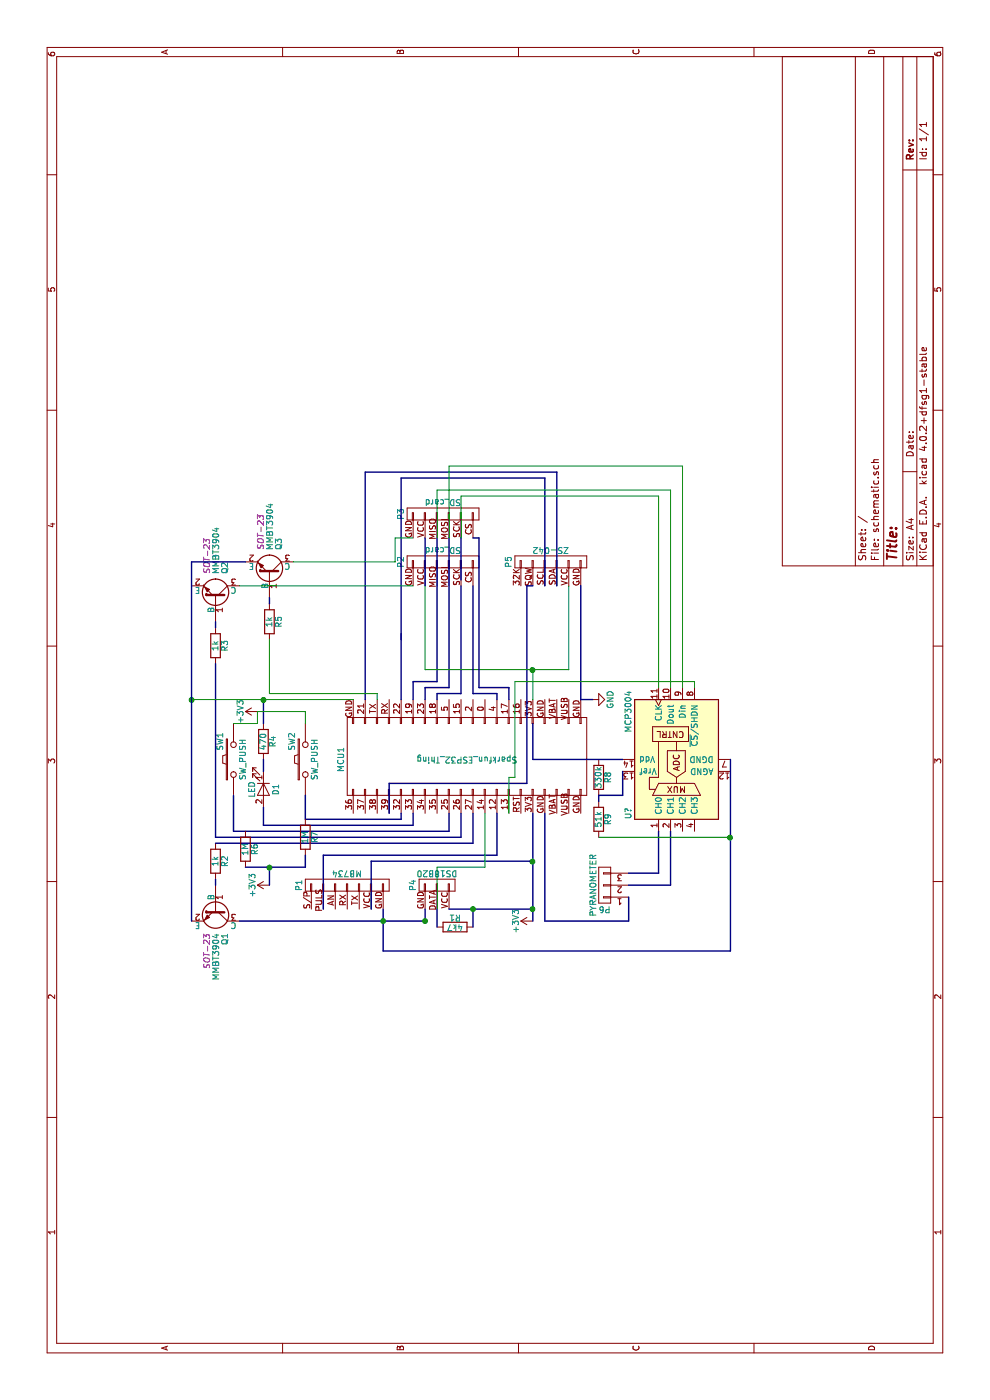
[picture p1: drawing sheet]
EESchema Schematic File Version 2
LIBS:power
LIBS:device
LIBS:transistors
LIBS:conn
LIBS:linear
LIBS:regul
LIBS:74xx
LIBS:cmos4000
LIBS:adc-dac
LIBS:memory
LIBS:xilinx
LIBS:microcontrollers
LIBS:dsp
LIBS:microchip
LIBS:analog_switches
LIBS:motorola
LIBS:texas
LIBS:intel
LIBS:audio
LIBS:interface
LIBS:digital-audio
LIBS:philips
LIBS:display
LIBS:cypress
LIBS:siliconi
LIBS:opto
LIBS:atmel
LIBS:contrib
LIBS:valves
LIBS:esp32_thing
LIBS:sd_card
LIBS:zs042_rtc
LIBS:DS18B20
LIBS:mb734
LIBS:schematic-cache
EELAYER 25 0
EELAYER END
$Descr A4 11693 8268
encoding utf-8
Sheet 1 1
Title ""
Date ""
Rev ""
Comp ""
Comment1 ""
Comment2 ""
Comment3 ""
Comment4 ""
$EndDescr
$Comp
L Sparkfun_ESP32_Thing MCU1
U 1 1
P 5600 3900
F 0 "MCU1" H 5350 4950 50  0000 C CNN
F 1 "Sparkfun_ESP32_Thing" V 5350 3900 50  0000 C CNN
F 2 "" H 5600 2950 50  0000 C CNN
F 3 "" H 5600 2950 50  0000 C CNN
	1    5600 3900
	1    0    0    -1  
$EndComp
$Comp
L SD_card P2
U 1 1
P 7050 3900
F 0 "P2" H 7000 4450 50  0000 C CNN
F 1 "SD_card" V 7100 4100 50  0000 C CNN
F 2 "" H 7000 4100 50  0000 C CNN
F 3 "" H 7000 4100 50  0000 C CNN
	1    7050 3900
	1    0    0    -1  
$EndComp
$Comp
L ZS-042 P5
U 1 1
P 7000 4600
F 0 "P5" H 7000 4950 50  0000 C CNN
F 1 "ZS-042" V 7100 4600 50  0000 C CNN
F 2 "" H 7000 4600 50  0000 C CNN
F 3 "" H 7000 4600 50  0000 C CNN
	1    7000 4600
	1    0    0    -1  
$EndComp
$Comp
L GND #PWR01
U 1 1
P 5850 4950
F 0 "#PWR01" H 5850 4700 50  0001 C CNN
F 1 "GND" H 5850 4800 50  0000 C CNN
F 2 "" H 5850 4950 50  0000 C CNN
F 3 "" H 5850 4950 50  0000 C CNN
	1    5850 4950
	1    0    0    -1  
$EndComp
$Comp
L DS18B20 P4
U 1 1
P 4300 3650
F 0 "P4" H 4300 3850 50  0000 C CNN
F 1 "DS18B20" V 4400 3650 50  0000 C CNN
F 2 "" H 4300 3650 50  0000 C CNN
F 3 "" H 4300 3650 50  0000 C CNN
	1    4300 3650
	1    0    0    -1  
$EndComp
$Comp
L R R1
U 1 1
P 3950 3800
F 0 "R1" V 4030 3800 50  0000 C CNN
F 1 "4k7" V 3950 3800 50  0000 C CNN
F 2 "" V 3880 3800 50  0000 C CNN
F 3 "" H 3950 3800 50  0000 C CNN
	1    3950 3800
	1    0    0    -1  
$EndComp
$Comp
L MB734 P1
U 1 1
P 4300 2900
F 0 "P1" H 4300 3300 50  0000 C CNN
F 1 "MB734" V 4400 2900 50  0000 C CNN
F 2 "" H 4300 2900 50  0000 C CNN
F 3 "" H 4300 2900 50  0000 C CNN
	1    4300 2900
	1    0    0    -1  
$EndComp
$Comp
L MMBT3904 Q1
U 1 1
P 4100 1800
F 0 "Q1" H 4300 1875 50  0000 L CNN
F 1 "MMBT3904" H 4300 1800 50  0000 L CNN
F 2 "SOT-23" H 4300 1725 50  0000 L CIN
F 3 "" H 4100 1800 50  0000 L CNN
	1    4100 1800
	-1   0    0    1   
$EndComp
$Comp
L R R2
U 1 1
P 4500 1800
F 0 "R2" V 4580 1800 50  0000 C CNN
F 1 "1k" V 4500 1800 50  0000 C CNN
F 2 "" V 4430 1800 50  0000 C CNN
F 3 "" H 4500 1800 50  0000 C CNN
	1    4500 1800
	0    1    1    0   
$EndComp
$Comp
L MMBT3904 Q2
U 1 1
P 6700 1800
F 0 "Q2" H 6900 1875 50  0000 L CNN
F 1 "MMBT3904" H 6900 1800 50  0000 L CNN
F 2 "SOT-23" H 6900 1725 50  0000 L CIN
F 3 "" H 6700 1800 50  0000 L CNN
	1    6700 1800
	1    0    0    1   
$EndComp
$Comp
L R R3
U 1 1
P 6300 1800
F 0 "R3" V 6380 1800 50  0000 C CNN
F 1 "1k" V 6300 1800 50  0000 C CNN
F 2 "" V 6230 1800 50  0000 C CNN
F 3 "" H 6300 1800 50  0000 C CNN
	1    6300 1800
	0    1    1    0   
$EndComp
$Comp
L SW_PUSH SW1
U 1 1
P 5350 1950
F 0 "SW1" H 5500 2060 50  0000 C CNN
F 1 "SW_PUSH" H 5350 1870 50  0000 C CNN
F 2 "" H 5350 1950 50  0000 C CNN
F 3 "" H 5350 1950 50  0000 C CNN
	1    5350 1950
	1    0    0    -1  
$EndComp
$Comp
L LED D1
U 1 1
P 5100 2200
F 0 "D1" H 5100 2300 50  0000 C CNN
F 1 "LED" H 5100 2100 50  0000 C CNN
F 2 "" H 5100 2200 50  0000 C CNN
F 3 "" H 5100 2200 50  0000 C CNN
	1    5100 2200
	-1   0    0    1   
$EndComp
$Comp
L R R4
U 1 1
P 5500 2200
F 0 "R4" V 5580 2200 50  0000 C CNN
F 1 "470" V 5500 2200 50  0000 C CNN
F 2 "" V 5430 2200 50  0000 C CNN
F 3 "" H 5500 2200 50  0000 C CNN
	1    5500 2200
	0    1    1    0   
$EndComp
$Comp
L +3V3 #PWR02
U 1 1
P 4000 4450
F 0 "#PWR02" H 4000 4300 50  0001 C CNN
F 1 "+3V3" H 4000 4590 50  0000 C CNN
F 2 "" H 4000 4450 50  0000 C CNN
F 3 "" H 4000 4450 50  0000 C CNN
	1    4000 4450
	1    0    0    -1  
$EndComp
$Comp
L SW_PUSH SW2
U 1 1
P 5350 2550
F 0 "SW2" H 5500 2660 50  0000 C CNN
F 1 "SW_PUSH" H 5350 2470 50  0000 C CNN
F 2 "" H 5350 2550 50  0000 C CNN
F 3 "" H 5350 2550 50  0000 C CNN
	1    5350 2550
	1    0    0    -1  
$EndComp
$Comp
L SD_card P3
U 1 1
P 7450 3900
F 0 "P3" H 7400 4450 50  0000 C CNN
F 1 "SD_card" V 7500 4100 50  0000 C CNN
F 2 "" H 7400 4100 50  0000 C CNN
F 3 "" H 7400 4100 50  0000 C CNN
	1    7450 3900
	1    0    0    -1  
$EndComp
$Comp
L MMBT3904 Q3
U 1 1
P 6900 2250
F 0 "Q3" H 7100 2325 50  0000 L CNN
F 1 "MMBT3904" H 7100 2250 50  0000 L CNN
F 2 "SOT-23" H 7100 2175 50  0000 L CIN
F 3 "" H 6900 2250 50  0000 L CNN
	1    6900 2250
	1    0    0    1   
$EndComp
$Comp
L R R5
U 1 1
P 6500 2250
F 0 "R5" V 6580 2250 50  0000 C CNN
F 1 "1k" V 6500 2250 50  0000 C CNN
F 2 "" V 6430 2250 50  0000 C CNN
F 3 "" H 6500 2250 50  0000 C CNN
	1    6500 2250
	0    1    1    0   
$EndComp
$Comp
L MCP3004 U?
U 1 1
P 5350 5600
F 0 "U?" H 4900 5950 50  0000 C CNN
F 1 "MCP3004" H 5750 5950 50  0000 C CNN
F 2 "" H 6250 5300 50  0001 C CNN
F 3 "" H 6250 5300 50  0001 C CNN
	1    5350 5600
	1    0    0    -1  
$EndComp
$Comp
L CONN_01X03 P6
U 1 1
P 4300 5050
F 0 "P6" H 4300 5250 50  0000 C CNN
F 1 "PYRANOMETER" V 4400 5050 50  0000 C CNN
F 2 "" H 4300 5050 50  0000 C CNN
F 3 "" H 4300 5050 50  0000 C CNN
	1    4300 5050
	0    -1   -1   0   
$EndComp
$Comp
L R R8
U 1 1
P 5200 5000
F 0 "R8" V 5280 5000 50  0000 C CNN
F 1 "330k" V 5200 5000 50  0000 C CNN
F 2 "" V 5130 5000 50  0000 C CNN
F 3 "" H 5200 5000 50  0000 C CNN
	1    5200 5000
	0    1    1    0   
$EndComp
$Comp
L R R9
U 1 1
P 4850 5000
F 0 "R9" V 4930 5000 50  0000 C CNN
F 1 "51k" V 4850 5000 50  0000 C CNN
F 2 "" V 4780 5000 50  0000 C CNN
F 3 "" H 4850 5000 50  0000 C CNN
	1    4850 5000
	0    1    1    0   
$EndComp
Wire Bus Line
	5850 4850 6800 4850
Wire Bus Line
	6800 4550 7700 4550
Wire Bus Line
	7700 4550 7700 3350
Wire Bus Line
	7700 3350 6350 3350
Wire Bus Line
	6800 4650 7750 4650
Wire Bus Line
	7750 4650 7750 3050
Wire Bus Line
	7750 3050 5850 3050
Wire Bus Line
	6800 4450 6800 4400
Wire Bus Line
	6800 4400 5150 4400
Wire Bus Line
	5150 4400 5150 3250
Wire Bus Line
	5150 3250 4900 3250
Wire Bus Line
	5850 4850 5850 4950
Wire Bus Line
	6800 3850 5900 3850
Wire Bus Line
	5900 3850 5900 3650
Wire Bus Line
	5900 3650 5850 3650
Wire Bus Line
	5950 3750 7200 3750
Wire Bus Line
	5950 3750 5950 3550
Wire Bus Line
	5950 3550 5850 3550
Wire Bus Line
	6000 3650 7200 3650
Wire Bus Line
	6000 3650 6000 3450
Wire Bus Line
	6000 3450 5850 3450
Wire Bus Line
	3950 3650 4100 3650
Wire Bus Line
	3950 3950 4100 3950
Wire Bus Line
	4100 3750 4100 4450
Wire Bus Line
	4000 4450 4900 4450
Connection ~ 4100 3950
Wire Bus Line
	4100 3100 4500 3100
Wire Bus Line
	4500 3100 4500 4450
Connection ~ 4500 4450
Wire Bus Line
	4100 2700 4550 2700
Wire Bus Line
	4550 2700 4550 4150
Wire Bus Line
	4550 4150 4900 4150
Wire Bus Line
	4300 1800 4350 1800
Wire Bus Line
	4000 2000 4000 3550
Wire Bus Line
	3750 3200 4100 3200
Wire Bus Line
	4000 3550 4100 3550
Connection ~ 4000 3200
Connection ~ 4000 3550
Wire Bus Line
	4650 1800 4650 3950
Wire Bus Line
	4650 3950 4900 3950
Wire Bus Line
	6450 1800 6500 1800
Wire Bus Line
	6150 1800 4700 1800
Wire Bus Line
	4700 1800 4700 3850
Wire Bus Line
	4700 3850 4900 3850
Wire Wire Line
	6800 2000 6800 3450
Wire Wire Line
	5850 1600 5850 2950
Connection ~ 5850 1600
Wire Bus Line
	4750 3750 4900 3750
Wire Bus Line
	4750 1950 4750 3750
Wire Bus Line
	4750 1950 5050 1950
Wire Bus Line
	4800 3450 4900 3450
Wire Bus Line
	4800 2200 4800 3450
Wire Bus Line
	4800 2200 4950 2200
Wire Bus Line
	5250 2200 5350 2200
Wire Bus Line
	5650 2200 5850 2200
Connection ~ 5850 2200
Wire Wire Line
	4900 4050 4450 4050
Wire Wire Line
	4450 4050 4450 3650
Wire Wire Line
	4450 3650 4100 3650
Wire Wire Line
	6800 3550 6100 3550
Wire Wire Line
	6100 3550 6100 4750
Wire Wire Line
	6100 4450 5850 4450
Connection ~ 4100 4450
Wire Bus Line
	5850 4150 5900 4150
Wire Bus Line
	5900 4150 5900 3950
Wire Bus Line
	5900 3950 6800 3950
Wire Bus Line
	4900 3350 4850 3350
Wire Bus Line
	4850 3350 4850 2550
Wire Bus Line
	4850 2550 5050 2550
Wire Bus Line
	6850 3850 7200 3850
Wire Bus Line
	5950 4000 7200 4000
Wire Bus Line
	7200 4000 7200 3950
Wire Bus Line
	7200 3550 6800 3550
Wire Bus Line
	5850 3350 6400 3350
Wire Bus Line
	6650 2250 6700 2250
Wire Bus Line
	7000 1600 7000 2050
Wire Wire Line
	7000 2450 7000 3300
Wire Bus Line
	5850 4250 5950 4250
Wire Bus Line
	5950 4250 5950 4000
Wire Wire Line
	6350 2250 5900 2250
Wire Wire Line
	5900 2250 5900 3150
Wire Wire Line
	5900 3150 5850 3150
Wire Wire Line
	7000 3300 7200 3300
Wire Wire Line
	7200 3300 7200 3450
Wire Bus Line
	4000 1600 7000 1600
Wire Bus Line
	3750 6100 5350 6100
Wire Bus Line
	3750 6100 3750 3200
Wire Bus Line
	5350 5200 5350 4450
Wire Bus Line
	5350 4450 5650 4450
Wire Wire Line
	5950 5500 7550 5500
Wire Wire Line
	7550 5500 7550 3850
Wire Wire Line
	7550 3850 7200 3850
Wire Wire Line
	5950 5600 7600 5600
Wire Wire Line
	7600 5600 7600 3650
Wire Wire Line
	7600 3650 7200 3650
Wire Wire Line
	5950 5700 7800 5700
Wire Wire Line
	7800 5700 7800 3750
Wire Wire Line
	7800 3750 7200 3750
Wire Wire Line
	5950 5800 6000 5800
Wire Wire Line
	6000 5800 6000 4300
Wire Wire Line
	6000 4300 5200 4300
Wire Wire Line
	5200 4300 5200 4250
Wire Wire Line
	5200 4250 4900 4250
Wire Bus Line
	4400 5250 4400 5500
Wire Bus Line
	4400 5500 4750 5500
Wire Bus Line
	4300 5250 4300 5600
Wire Bus Line
	4300 5600 4750 5600
Wire Bus Line
	4200 5250 4000 5250
Wire Bus Line
	4000 5250 4000 4550
Wire Bus Line
	4000 4550 4900 4550
Wire Bus Line
	5000 5000 5050 5000
Wire Bus Line
	5050 5000 5050 5200
Wire Bus Line
	5050 5200 5250 5200
Wire Wire Line
	4700 5000 4700 6100
Connection ~ 4700 6100
$Comp
L R R6
U 1 1
P 4600 2050
F 0 "R6" V 4680 2050 50  0000 C CNN
F 1 "1M" V 4600 2050 50  0000 C CNN
F 2 "" V 4530 2050 50  0000 C CNN
F 3 "" H 4600 2050 50  0000 C CNN
	1    4600 2050
	0    1    1    0   
$EndComp
$Comp
L R R7
U 1 1
P 4700 2550
F 0 "R7" V 4780 2550 50  0000 C CNN
F 1 "1M" V 4700 2550 50  0000 C CNN
F 2 "" V 4630 2550 50  0000 C CNN
F 3 "" H 4700 2550 50  0000 C CNN
	1    4700 2550
	0    1    1    0   
$EndComp
$Comp
L +3V3 #PWR?
U 1 1
P 4300 2250
F 0 "#PWR?" H 4300 2100 50  0001 C CNN
F 1 "+3V3" H 4300 2390 50  0000 C CNN
F 2 "" H 4300 2250 50  0001 C CNN
F 3 "" H 4300 2250 50  0001 C CNN
	1    4300 2250
	1    0    0    -1  
$EndComp
Wire Bus Line
	4550 2550 4450 2550
Wire Bus Line
	4450 2550 4450 2050
Wire Bus Line
	4450 2250 4300 2250
Connection ~ 4450 2250
$Comp
L +3V3 #PWR?
U 1 1
P 5750 2150
F 0 "#PWR?" H 5750 2000 50  0001 C CNN
F 1 "+3V3" H 5750 2290 50  0000 C CNN
F 2 "" H 5750 2150 50  0001 C CNN
F 3 "" H 5750 2150 50  0001 C CNN
	1    5750 2150
	1    0    0    -1  
$EndComp
Wire Wire Line
	5650 2550 5750 2550
Wire Wire Line
	5750 2550 5750 2150
Wire Wire Line
	5650 1950 5650 2150
Wire Wire Line
	5650 2150 5750 2150
Wire Wire Line
	6100 4750 6800 4750
Connection ~ 6100 4450
$EndSCHEMATC
